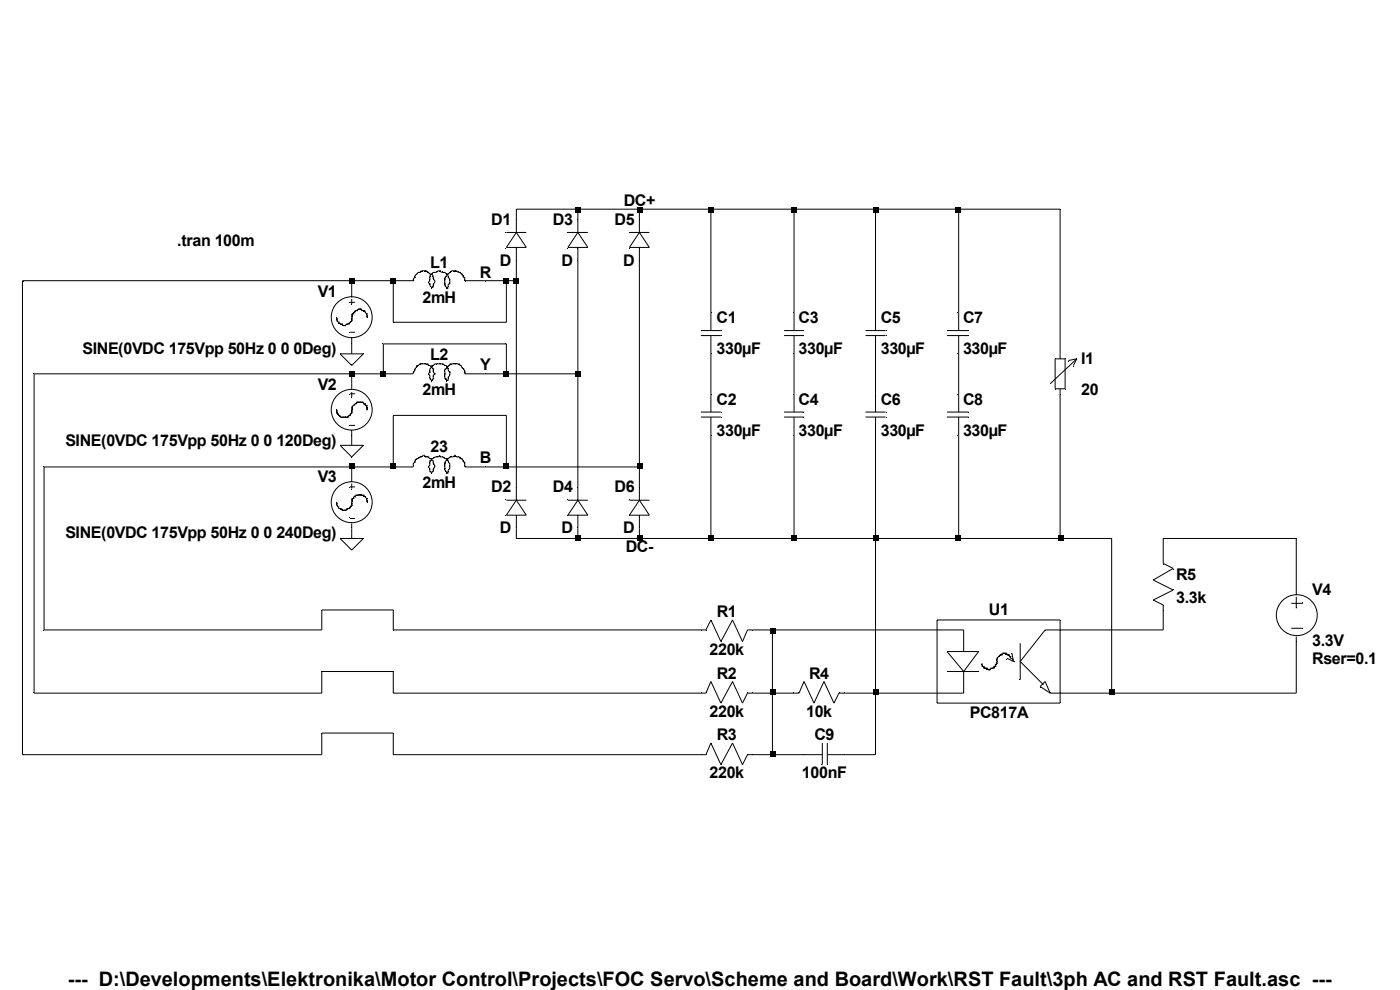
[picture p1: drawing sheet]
Version 4
SHEET 1 1536 928
WIRE 192 -96 96 -96
WIRE 288 -96 192 -96
WIRE 400 -96 288 -96
WIRE 528 -96 400 -96
WIRE 656 -96 528 -96
WIRE 784 -96 656 -96
WIRE 944 -96 784 -96
WIRE 96 -80 96 -96
WIRE 192 -80 192 -96
WIRE 288 -80 288 -96
WIRE -160 16 -672 16
WIRE -96 16 -160 16
WIRE -64 16 -96 16
WIRE 48 16 16 16
WIRE 80 16 48 16
WIRE 96 16 96 -16
WIRE 96 16 80 16
WIRE -160 32 -160 16
WIRE 400 64 400 -96
WIRE 528 64 528 -96
WIRE 656 64 656 -96
WIRE 784 64 784 -96
WIRE -96 80 -96 16
WIRE 80 80 80 16
WIRE 80 80 -96 80
WIRE 80 112 -112 112
WIRE -160 128 -160 112
WIRE 944 128 944 -96
WIRE -160 160 -656 160
WIRE -112 160 -112 112
WIRE -112 160 -160 160
WIRE -64 160 -112 160
WIRE 48 160 16 160
WIRE 80 160 80 112
WIRE 80 160 48 160
WIRE 192 160 192 -16
WIRE 192 160 80 160
WIRE -160 176 -160 160
WIRE 400 192 400 128
WIRE 528 192 528 128
WIRE 656 192 656 128
WIRE 784 192 784 128
WIRE 80 224 -96 224
WIRE -160 272 -160 256
WIRE -160 304 -640 304
WIRE -96 304 -96 224
WIRE -96 304 -160 304
WIRE -64 304 -96 304
WIRE 48 304 16 304
WIRE 80 304 80 224
WIRE 80 304 48 304
WIRE 288 304 288 -16
WIRE 288 304 80 304
WIRE -160 320 -160 304
WIRE 96 336 96 16
WIRE 192 336 192 160
WIRE 288 336 288 304
WIRE -160 416 -160 400
WIRE 96 416 96 400
WIRE 192 416 192 400
WIRE 192 416 96 416
WIRE 288 416 288 400
WIRE 288 416 192 416
WIRE 400 416 400 256
WIRE 400 416 288 416
WIRE 528 416 528 256
WIRE 528 416 400 416
WIRE 656 416 656 256
WIRE 656 416 528 416
WIRE 784 416 784 256
WIRE 784 416 656 416
WIRE 944 416 944 192
WIRE 944 416 784 416
WIRE 1024 416 944 416
WIRE 1312 416 1104 416
WIRE 1104 448 1104 416
WIRE 1312 496 1312 416
WIRE -96 528 -208 528
WIRE -640 560 -640 304
WIRE -208 560 -208 528
WIRE -208 560 -640 560
WIRE -96 560 -96 528
WIRE 384 560 -96 560
WIRE 496 560 464 560
WIRE 752 560 496 560
WIRE 1104 560 1104 528
WIRE 1104 560 944 560
WIRE -96 624 -208 624
WIRE -656 656 -656 160
WIRE -208 656 -208 624
WIRE -208 656 -656 656
WIRE -96 656 -96 624
WIRE 384 656 -96 656
WIRE 496 656 496 560
WIRE 496 656 464 656
WIRE 528 656 496 656
WIRE 656 656 656 416
WIRE 656 656 608 656
WIRE 752 656 656 656
WIRE 1024 656 1024 416
WIRE 1024 656 944 656
WIRE 1312 656 1312 576
WIRE 1312 656 1024 656
WIRE -96 720 -208 720
WIRE -672 752 -672 16
WIRE -208 752 -208 720
WIRE -208 752 -672 752
WIRE -96 752 -96 720
WIRE 384 752 -96 752
WIRE 496 752 496 656
WIRE 496 752 464 752
WIRE 544 752 496 752
WIRE 656 752 656 656
WIRE 656 752 608 752
FLAG -160 128 0
FLAG -160 272 0
FLAG -160 416 0
FLAG 48 16 R
FLAG 48 160 Y
FLAG 48 304 B
FLAG 288 -96 DC+
FLAG 288 416 DC-
SYMBOL Misc\\signal -160 16 M0
WINDOW 123 0 0 Left 2
WINDOW 39 0 0 Left 2
SYMATTR InstName V1
SYMATTR Value SINE(0VDC 175Vpp 50Hz 0 0 0Deg)
SYMBOL Misc\\signal -160 160 M0
WINDOW 123 0 0 Left 2
WINDOW 39 0 0 Left 2
SYMATTR InstName V2
SYMATTR Value SINE(0VDC 175Vpp 50Hz 0 0 120Deg)
SYMBOL Misc\\signal -160 304 M0
WINDOW 123 0 0 Left 2
WINDOW 39 0 0 Left 2
SYMATTR InstName V3
SYMATTR Value SINE(0VDC 175Vpp 50Hz 0 0 240Deg)
SYMBOL diode 112 -16 R180
WINDOW 0 24 64 Left 2
WINDOW 3 24 0 Left 2
SYMATTR InstName D1
SYMBOL diode 112 400 R180
WINDOW 0 24 64 Left 2
WINDOW 3 24 0 Left 2
SYMATTR InstName D2
SYMBOL diode 208 -16 R180
WINDOW 0 24 64 Left 2
WINDOW 3 24 0 Left 2
SYMATTR InstName D3
SYMBOL diode 208 400 R180
WINDOW 0 24 64 Left 2
WINDOW 3 24 0 Left 2
SYMATTR InstName D4
SYMBOL diode 304 -16 R180
WINDOW 0 24 64 Left 2
WINDOW 3 24 0 Left 2
SYMATTR InstName D5
SYMBOL diode 304 400 R180
WINDOW 0 24 64 Left 2
WINDOW 3 24 0 Left 2
SYMATTR InstName D6
SYMBOL cap 384 64 R0
SYMATTR InstName C1
SYMATTR Value 330µF
SYMATTR SpiceLine V=400 Irms=2 Rser=1.2 Lser=10uH
SYMBOL cap 384 192 R0
SYMATTR InstName C2
SYMATTR Value 330µF
SYMATTR SpiceLine V=400 Irms=2 Rser=1.2 Lser=10uH
SYMBOL cap 512 64 R0
SYMATTR InstName C3
SYMATTR Value 330µF
SYMATTR SpiceLine V=400 Irms=2 Rser=1.2 Lser=10uH
SYMBOL cap 512 192 R0
SYMATTR InstName C4
SYMATTR Value 330µF
SYMATTR SpiceLine V=400 Irms=2 Rser=1.2 Lser=10uH
SYMBOL cap 640 64 R0
SYMATTR InstName C5
SYMATTR Value 330µF
SYMATTR SpiceLine V=400 Irms=2 Rser=1.2 Lser=10uH
SYMBOL cap 640 192 R0
SYMATTR InstName C6
SYMATTR Value 330µF
SYMATTR SpiceLine V=400 Irms=2 Rser=1.2 Lser=10uH
SYMBOL cap 768 64 R0
SYMATTR InstName C7
SYMATTR Value 330µF
SYMATTR SpiceLine V=400 Irms=2 Rser=1.2 Lser=10uH
SYMBOL cap 768 192 R0
SYMATTR InstName C8
SYMATTR Value 330µF
SYMATTR SpiceLine V=400 Irms=2 Rser=1.2 Lser=10uH
SYMBOL load 928 128 R0
WINDOW 123 0 0 Left 2
WINDOW 39 0 0 Left 2
SYMATTR InstName I1
SYMATTR Value 20
SYMBOL ind -80 32 R270
WINDOW 0 32 56 VTop 2
WINDOW 3 5 56 VBottom 2
SYMATTR InstName L1
SYMATTR Value 2mH
SYMBOL ind -80 176 R270
WINDOW 0 32 56 VTop 2
WINDOW 3 5 56 VBottom 2
SYMATTR InstName L2
SYMATTR Value 2mH
SYMBOL ind -80 320 R270
WINDOW 0 32 56 VTop 2
WINDOW 3 5 56 VBottom 2
SYMATTR InstName 23
SYMATTR Value 2mH
SYMBOL res 480 544 R90
WINDOW 0 0 56 VBottom 2
WINDOW 3 32 56 VTop 2
SYMATTR InstName R1
SYMATTR Value 220k
SYMBOL res 480 640 R90
WINDOW 0 0 56 VBottom 2
WINDOW 3 32 56 VTop 2
SYMATTR InstName R2
SYMATTR Value 220k
SYMBOL res 480 736 R90
WINDOW 0 0 56 VBottom 2
WINDOW 3 32 56 VTop 2
SYMATTR InstName R3
SYMATTR Value 220k
SYMBOL res 624 640 R90
WINDOW 0 0 56 VBottom 2
WINDOW 3 32 56 VTop 2
SYMATTR InstName R4
SYMATTR Value 10k
SYMBOL cap 608 736 R90
WINDOW 0 0 32 VBottom 2
WINDOW 3 32 32 VTop 2
SYMATTR InstName C9
SYMATTR Value 100nF
SYMBOL Optos\\PC817A 848 608 R0
SYMATTR InstName U1
SYMBOL res 1088 432 R0
SYMATTR InstName R5
SYMATTR Value 3.3k
SYMBOL voltage 1312 480 R0
WINDOW 123 0 0 Left 2
WINDOW 39 24 124 Left 2
SYMATTR SpiceLine Rser=0.1
SYMATTR InstName V4
SYMATTR Value 3.3V
TEXT -432 -48 Left 2 !.tran 100m
